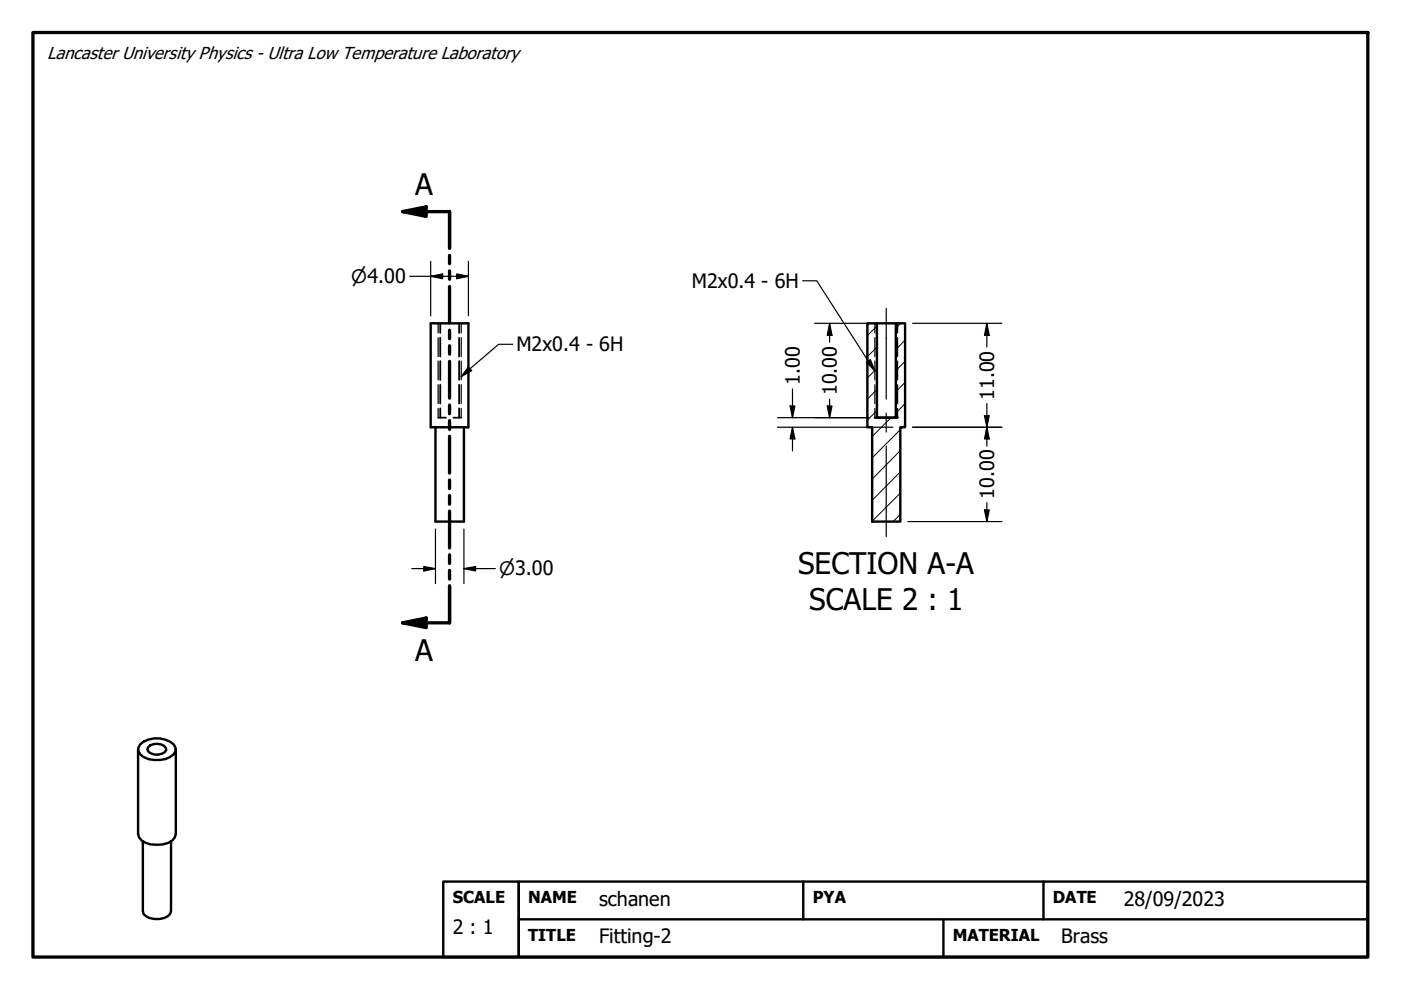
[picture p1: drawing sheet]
<svg xmlns="http://www.w3.org/2000/svg" width="297mm" height="210mm" viewBox="0 0 297 210" stroke-linecap="round" stroke-linejoin="round" font-family="sans-serif">
<!-- layer: Hatch (ANSI) -->
<g fill="none" stroke="#000" stroke-width=".21">
<path d="M185.9 78.1l-2 2M185.9 73.6l-2 2M185.9 69.1l-2 2.1M190.9 68.6l-1 1M191.9 76.6l-2 2M191.9 72.1l-2 2M185.9 87.1l-2 2M185.9 82.6l-2 2M188.9 88.6l-4 4M190.9 95.5l-6 6.1M190.9 91.1l-6 6M191.9 90.1l-.5 .5"/>
<path d="M191.9 85.6l-2 2M191.9 81.1l-2 2M190.9 109.1l-1.5 1.5M190.9 104.6l-6 5.9M190.9 100l-6 6.1"/>
</g>
<!-- layer: Hidden (ANSI) -->
<path d="M93.3 68.6v2M93.3 71.6v4M93.3 76.6v4M97.3 68.6v2M97.3 71.6v4M97.3 76.6v4M92.9 88.6h1.7M93.3 81.6v4M93.3 86.6v2M96.1 88.6h1.7M97.3 81.6v4M97.3 86.6v2" fill="none" stroke="#000" stroke-width=".38"/>
<!-- layer: Hidden Narrow (ANSI) -->
<g fill="none" stroke="#000" stroke-width=".25">
<path d="M92.9 68.6v2M92.9 71.6v4M92.9 76.6v4M97.8 68.6v2M97.8 71.6v4M97.8 76.6v4M185.5 68.6v2M185.5 71.6v4M185.5 76.6v4M190.3 68.6v2M190.3 71.6v4M190.3 76.6v4"/>
<path d="M92.9 81.6v4M92.9 86.6v2M97.8 81.6v4M97.8 86.6v2M185.5 81.6v4M185.5 86.6v2M190.3 81.6v4M190.3 86.6v2"/>
</g>
<!-- layer: Visible (ANSI) -->
<path d="M91.3 68.6h8v22h-8zM183.9 68.6h2v20h4v-20h2v22h-1v20h-6v-20h-1zM185.9 68.6h4M92.3 90.6v20h6.1v-20M185.5 88.6h4.8M29.3 158.8v18a2.82 2.82 0 0 0 2.7 2.2 6.1 6.1 0 0 0 4.5-.8l.6-.7 .2-.7v-18M29.7 157.8a5.5 5.5 0 0 1 7.1 0 1.65 1.65 0 0 1-.7 2.7 5.9 5.9 0 0 1-6.4-.6l-.4-.7v-.7zM31.4 158.5a2.6 2.6 0 0 1 3.8 .1v.4a2.65 2.65 0 0 1-3.7 .4l-.3-.5zM30.3 178.3v14.8l.1 .7a4.2 4.2 0 0 0 5.7 0l.2-.7v-14.8" fill="none" stroke="#000" stroke-width=".51"/>
<!-- layer: Section Line (ANSI) -->
<g fill="none" stroke="#000" stroke-width=".7">
<path d="M85.3 44.9l5.1-1v2zM85.3 44.9h10v7.7M95.3 54.1v1.8M95.3 57.4v1.8M95.3 60.7v7.8M95.3 70v1.8M95.3 73.3v1.8M95.3 76.6v7.8M95.3 85.9v1.8M95.3 89.2v1.8M95.3 92.5v7.8M95.3 101.8v1.8"/>
<path d="M95.3 105.1v1.8M95.3 108.4v7.8M95.3 117.6v1.9M85.3 132.1l5.1-1.1v2.1zM95.3 120.9v1.9M95.3 124.2v7.9h-10"/>
</g>
<path d="M85.3 44.9l5.1-1v2zM85.3 132.1l5.1-1.1v2.1z" fill="#000"/>
<!-- layer: Border (ANSI) -->
<path d="M7 6.9h283v196h-283z" fill="none" stroke="#000" stroke-width=".7"/>
<!-- layer: Title (ANSI) -->
<path d="M94 186.9h16v16h-16zM110 186.9h180v16h-180zM110 194.9h180M170.3 186.9v8M200 194.9v8M221.2 186.9v8" fill="none" stroke="#000" stroke-width=".51"/>
<!-- layer: Centerline (ANSI) -->
<path d="M187.9 65.4v19.2M187.9 87.6v4M187.9 94.6v19.2" fill="none" stroke="#000" stroke-width=".25"/>
<!-- layer: Dimension (ANSI) -->
<g fill="none" stroke="#000" stroke-width=".25">
<path d="M86.9 58.6h12.4M91.3 58.6l2.6-.5v1zM91.3 55.4v11.6M96.8 58.1l2.5 .5-2.5 .5zM99.3 55.4v11.6M172.7 68.6h11.6M175.9 68.6l.5 2.5h-1zM175.9 68.6v4M193.5 68.6h18.9M209.2 68.6l.5 2.5h-1zM209.2 68.6v5M164.8 90.6h23"/>
<path d="M164.8 88.6h19.5M167.5 86.1h1l-.5 2.5zM168 90.6l.5 2.5h-1zM168 82.5v6.1M168 90.6v5M175.4 86.1h1l-.5 2.5zM175.9 84.6v4M188 90.6h1.3M193.5 90.6h18.9M208.7 88.1h1l-.5 2.5zM209.2 90.6l.5 2.5h-1zM209.2 85.6v9"/>
<path d="M92.3 112.2v11.5M98.4 112.2v11.5M192.5 110.6h19.9M208.7 108.1h1l-.5 2.5zM209.2 106.6v4M87.3 120.6h5M89.9 120.1l2.4 .5-2.4 .5zM98.4 120.6l2.4-.5v1zM98.4 120.6h6.6"/>
</g>
<path d="M91.3 58.6l2.6-.5v1zM96.8 58.1l2.5 .5-2.5 .5zM175.9 68.6l.5 2.5h-1zM209.2 68.6l.5 2.5h-1zM167.5 86.1h1l-.5 2.5zM168 90.6l.5 2.5h-1zM175.4 86.1h1l-.5 2.5zM208.7 88.1h1l-.5 2.5zM209.2 90.6l.5 2.5h-1zM208.7 108.1h1l-.5 2.5zM89.9 120.1l2.4 .5-2.4 .5zM98.4 120.6l2.4-.5v1z" fill="#000"/>
<!-- layer: Symbol (ANSI) -->
<path d="M170.2 59.5h3l12.3 19.1M99.3 77.8l.7 .8-2.2 1.3zM108.7 73h-3l-7.9 6.9M183.7 76.8l.8-.6 1 2.4z" fill="none" stroke="#000" stroke-width=".25"/>
<path d="M99.3 77.8l.7 .8-2.2 1.3zM183.7 76.8l.8-.6 1 2.4z" fill="#000"/>
<g font-size="6.3">
<text x="88" y="41.4">A</text>
<text x="169.2" y="121.8">SECTION A-A</text>
<text x="171.6" y="129.3">SCALE 2 : 1</text>
<text x="88" y="140.1">A</text>
</g>
<g font-size="4.2">
<text x="146.7" y="61.1">M2x0.4 - 6H</text>
<text x="109.5" y="74.5">M2x0.4 - 6H</text>
<text x="169.5" y="81.6" transform="rotate(-90 169.5 81.6)">1.00</text>
<text x="177.4" y="83.8" transform="rotate(-90 177.4 83.8)">10.00</text>
<text x="210.8" y="84.8" transform="rotate(-90 210.8 84.8)">11.00</text>
<text x="210.8" y="105.8" transform="rotate(-90 210.8 105.8)">10.00</text>
<text x="127" y="192.1">schanen</text>
<text x="238.3" y="192.1">28/09/2023</text>
<text x="96" y="198">2 : 1</text>
<text x="127" y="200">Fitting-2</text>
<text x="225" y="199.9">Brass</text>
</g>
<g font-size="3.9">
<text x="74.5" y="60">⌀4.00</text>
<text x="105.9" y="122">⌀3.00</text>
</g>
<text font-size="3.7" x="10" y="12.5">Lancaster University Physics - Ultra Low Temperature Laboratory</text>
<g font-size="3.5">
<text x="96" y="191.5">SCALE</text>
<text x="112" y="191.4">NAME</text>
<text x="172.3" y="191.4">PYA</text>
<text x="223.2" y="191.4">DATE</text>
<text x="112" y="199.4">TITLE</text>
<text x="202" y="199.4">MATERIAL</text>
</g>
</svg>
